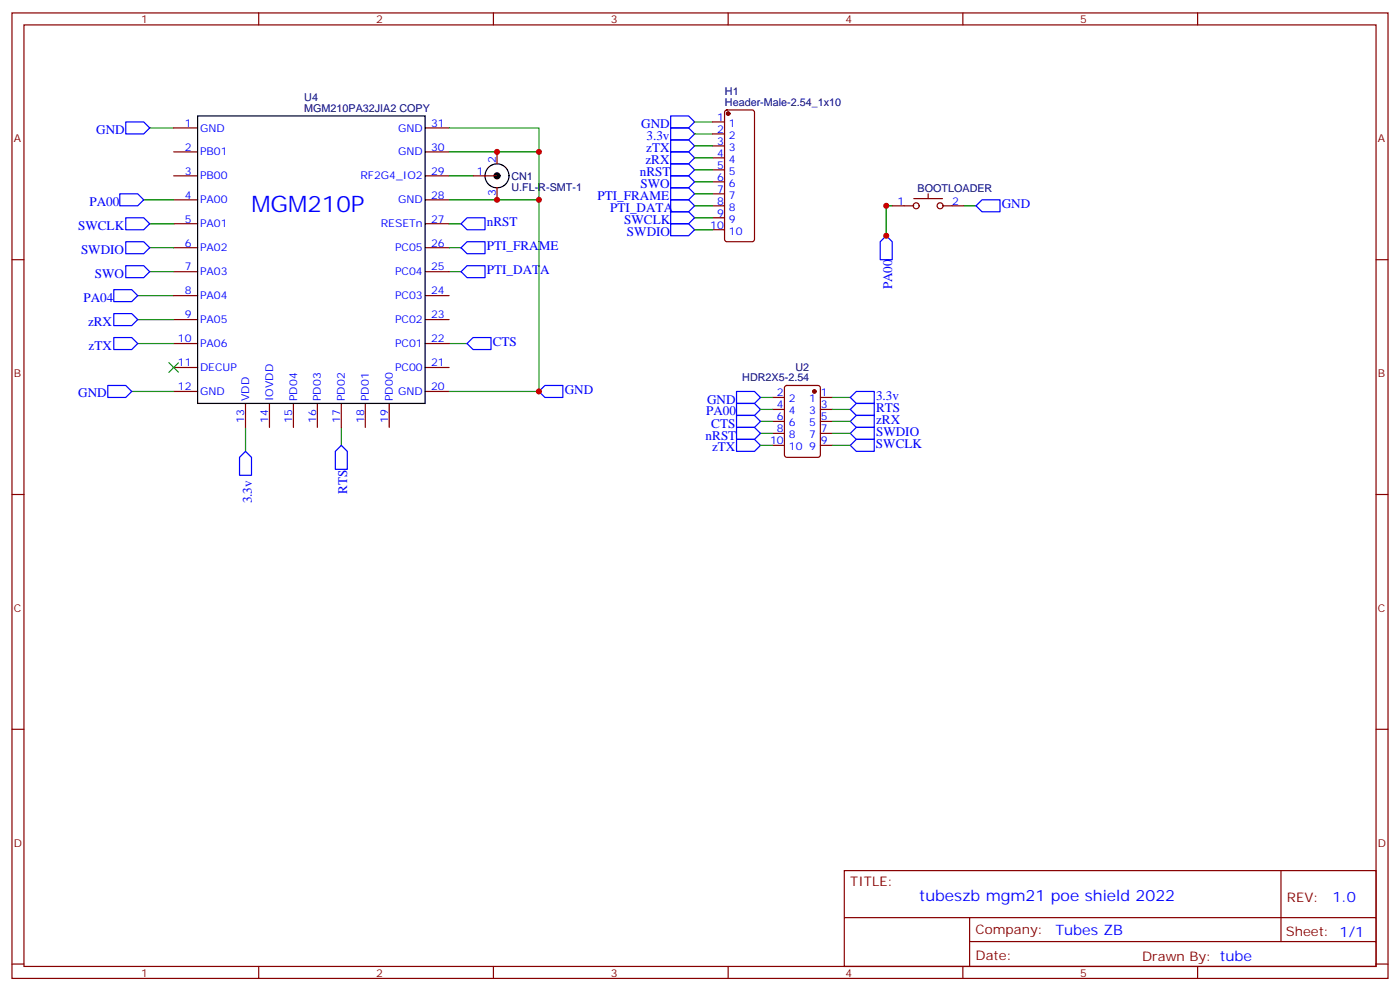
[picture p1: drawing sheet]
<svg xmlns="http://www.w3.org/2000/svg" width="412mm" height="292mm" viewBox="0 0 412 292" stroke-linecap="round" stroke-linejoin="round" font-family="sans-serif">
<g fill="none" stroke="#870000" stroke-width=".35">
<path d="M3.5 3.8h405.4v284.3h-405.4zM7.1 7.3h398.2v277.3h-398.2zM76.2 3.8v3.5M145.3 3.8v3.5M214.5 3.8v3.5M283.6 3.8v3.5M352.8 3.8v3.5M51.2 37.7h7M125.2 37.7h7.1M209.9 35.9h3.5M209.9 39.4h3.5M213.7 32.6l.4-.2h7.4l.7 .4v37.7l-.2 .5-.5 .2h-7.4l-.5-.2-.2-.5v-37.4z"/>
<path d="M51.2 44.7h7M51.2 51.8h7M51.2 58.8h7M125.2 44.7h7.1M125.2 51.8h7.1M125.2 58.8h7.1M139.3 51.8h3.6M146.4 44.7v3.6M146.4 55.3v3.5M209.9 43h3.5M209.9 46.5h3.5M209.9 50h3.5"/>
<path d="M209.9 53.6h3.5M209.9 57.1h3.5M269.2 58.5h8.4M273.4 57.1v1.4M3.5 76.5h3.6M51.2 65.9h7M51.2 73h7M125.2 65.9h7.1M125.2 73h7.1M209.9 60.6h3.5M209.9 64.1h3.5M209.9 67.7h3.5"/>
<path d="M262.8 60.6h6.4M277.6 60.6h6.4M405.3 76.5h3.6M51.2 80h7M51.2 87.1h7M51.2 94.1h7M125.2 80h7.1M125.2 87.1h7.1M125.2 94.1h7.1M51.2 101.2h7M51.2 108.2h7M51.2 115.3h7"/>
<path d="M72.3 118.8v7.1M79.4 118.8v7.1M86.4 118.8v7.1M93.5 118.8v7.1M100.5 118.8v7.1M107.6 118.8v7.1M114.7 118.8v7.1M125.2 101.2h7.1M125.2 108.2h7.1M125.2 115.3h7.1M227.5 117.1h3.6M231.3 113.7l.5-.2h9.1l.7 .5 .1 20-.5 .6-9.4 .1-.7-.5v-20z"/>
<path d="M241.7 117.1h3.5M227.5 131.2h3.6M227.5 120.6h3.6M227.5 127.6h3.6M227.5 124.1h3.6M241.7 131.2h3.5M241.7 120.6h3.5M241.7 127.6h3.5M241.7 124.1h3.5M3.5 145.6h3.6M405.3 145.6h3.6M3.5 214.8h3.6"/>
<path d="M405.3 214.8h3.6M248.7 256.4h156.6v28.2h-156.6zM377.3 256.4v20.9M248.7 270.2h156.5M285.6 277.3h119.6M285.6 270.2v14.2M3.5 283.9h3.6M76.2 284.6v3.5M145.3 284.6v3.5M214.5 284.6v3.5M283.6 284.6v3.5M352.8 284.6v3.5"/>
<path d="M405.3 283.9h3.6"/>
<circle cx="269.9" cy="60.6" r=".88"/>
<circle cx="276.9" cy="60.6" r=".88"/>
</g>
<g fill="#870000" stroke="#870000" stroke-width=".35">
<circle cx="239.9" cy="115.3" r=".53"/>
<circle cx="214.5" cy="33.4" r=".53"/>
</g>
<g fill="none" stroke="#008700" stroke-width=".35">
<path d="M44.1 37.7h7.1M132.3 37.7h26.4v77.6h-26.4M204.6 35.9h5.3M204.6 39.4h5.3M42.3 58.8h8.9M132.3 58.8h26.4M132.3 51.8h7M132.3 44.7h26.4M204.6 43h5.3M204.6 46.5h5.3M204.6 50h5.3M204.6 53.6h5.3"/>
<path d="M204.6 57.1h5.3M44.1 73h7.1M44.1 65.9h7.1M132.3 73h3.5M132.3 65.9h3.5M204.6 60.6h5.3M204.6 64.1h5.3M204.6 67.7h5.3M261.1 60.6v8.8v-8.8h1.7M284 60.6h3.5M40.6 87.1h10.6M40.6 94.1h10.6"/>
<path d="M44.1 80h7.1M132.3 80h3.5M38.8 115.3h12.4M40.6 101.2h10.6M132.3 101.2h5.3M224 117.1h3.5M245.2 117.1h5.3M72.3 125.9v7M100.5 125.9v5.3M224 131.2h3.5M224 124.1h3.5M224 120.6h3.5"/>
<path d="M224 127.6h3.5M245.2 131.2h5.3M245.2 124.1h5.3M245.2 120.6h5.3M245.2 127.6h5.3"/>
</g>
<g fill="none" stroke="#00f" stroke-width=".35">
<path d="M37 35.9h5.3l1.8 1.8-1.8 1.7h-5.3zM197.6 34.1h5.2l1.8 1.8-1.8 1.8h-5.2zM197.6 37.7h5.2l1.8 1.7-1.8 1.8h-5.2zM35.3 57.1h5.3l1.7 1.7-1.7 1.8h-5.3zM197.6 51.8h5.2l1.8 1.8-1.8 1.7h-5.2zM197.6 58.8h5.2l1.8 1.8-1.8 1.8h-5.2zM197.6 48.3h5.2l1.8 1.7-1.8 1.8h-5.2zM197.6 55.3h5.2l1.8 1.8-1.8 1.7h-5.2zM197.6 41.2h5.2l1.8 1.8-1.8 1.7h-5.2zM197.6 44.7h5.2l1.8 1.8-1.8 1.8h-5.2zM37 78.2h5.3l1.8 1.8-1.8 1.8h-5.3zM37 71.2h5.3l1.8 1.8-1.8 1.7h-5.3z"/>
<path d="M37 64.1h5.3l1.8 1.8-1.8 1.8h-5.3zM135.8 73l1.8-1.8h5.3v3.5h-5.3zM135.8 65.9l1.8-1.8h5.3v3.6h-5.3zM197.6 62.4h5.2l1.8 1.7-1.8 1.8h-5.2zM197.6 65.9h5.2l1.8 1.8-1.8 1.7h-5.2zM261.1 69.4l1.7 1.8v5.3h-3.5v-5.3zM287.5 60.6l1.8-1.8h5.3v3.6h-5.3zM33.5 85.3h5.3l1.8 1.8-1.8 1.7h-5.3zM33.5 92.4h5.3l1.8 1.7-1.8 1.8h-5.3zM33.5 99.4h5.3l1.8 1.8-1.8 1.7h-5.3zM135.8 80l1.8-1.8h5.3v3.6h-5.3zM31.7 113.5h5.3l1.8 1.8-1.8 1.8h-5.3z"/>
<path d="M137.6 101.2l1.7-1.8h5.3v3.5h-5.3zM158.7 115.3l1.8-1.8h5.3v3.6h-5.3zM217 115.3h5.2l1.8 1.8-1.8 1.7h-5.2zM217 118.8h5.2l1.8 1.8-1.8 1.7h-5.2zM250.5 117.1l1.7-1.8h5.3v3.5h-5.3zM70.6 134.7l1.7-1.8 1.8 1.8v5.3h-3.5zM100.5 131.2l1.8 1.7v5.3h-3.5v-5.3zM217 129.4h5.2l1.8 1.8-1.8 1.7h-5.2zM217 122.3h5.2l1.8 1.8-1.8 1.8h-5.2zM217 125.9h5.2l1.8 1.7-1.8 1.8h-5.2zM250.5 124.1l1.7-1.8h5.3v3.6h-5.3zM250.5 131.2l1.7-1.8h5.3v3.5h-5.3z"/>
<path d="M250.5 127.6l1.7-1.7h5.3v3.5h-5.3zM250.5 120.6l1.7-1.8h5.3v3.5h-5.3z"/>
</g>
<g fill="none" stroke="#000" stroke-width=".35">
<path d="M58.2 34.1h67v84.7h-67z"/>
<circle cx="146.4" cy="51.8" r="3.5"/>
</g>
<circle cx="146.4" cy="51.8" r=".88" fill="#000" stroke="#000" stroke-width=".35"/>
<path d="M142.9 51.8h3.5" fill="none" stroke="#600" stroke-width=".35"/>
<path d="M49.7 106.8l2.9 2.8M52.6 106.8l-2.9 2.8" fill="none" stroke="#3c3" stroke-width=".35"/>
<g fill="#c00">
<circle cx="146.4" cy="44.7" r=".88"/>
<circle cx="146.4" cy="58.8" r=".88"/>
<circle cx="158.8" cy="58.8" r=".88"/>
<circle cx="158.8" cy="44.7" r=".88"/>
<circle cx="158.8" cy="115.3" r=".88"/>
<circle cx="261.1" cy="60.6" r=".88"/>
<circle cx="261.1" cy="69.4" r=".88"/>
</g>
<text font-size="6.7" fill="#00f" x="74.1" y="62.4">MGM210P</text>
<text font-size="4.6" fill="#00f" x="270.8" y="265.4">tubeszb mgm21 poe shield 2022</text>
<g font-size="4.2" fill="#00f">
<text x="392.5" y="265.7">1.0</text>
<text x="310.9" y="275.2">Tubes ZB</text>
</g>
<g font-size="3.9" fill="#00f">
<text x="28.4" y="39.4">GND</text>
<text x="188.9" y="37.8">GND</text>
<text x="190.4" y="41.3">3.3v</text>
<text x="190.3" y="44.7">zTX</text>
<text x="188.5" y="51.9">nRST</text>
<text x="190.1" y="48.4">zRX</text>
<text x="176" y="58.8">PTI_FRAME</text>
<text x="188.7" y="55.4">SWO</text>
<text x="26.3" y="60.6">PA00</text>
<text x="179.8" y="62.3">PTI_DATA</text>
<text x="183.9" y="66">SWCLK</text>
<text x="295.1" y="61.3">GND</text>
<text x="23" y="67.7">SWCLK</text>
<text x="143.4" y="66.7">nRST</text>
<text x="184.7" y="69.5">SWDIO</text>
<text x="23.9" y="74.7">SWDIO</text>
<text x="143.4" y="73.6">PTI_FRAME</text>
<text x="27.9" y="81.8">SWO</text>
<text x="143.4" y="80.7">PTI_DATA</text>
<text x="24.6" y="88.8">PA04</text>
<text x="262.8" y="85.2" transform="rotate(-90 262.8 85.2)">PA00</text>
<text x="25.9" y="95.9">zRX</text>
<text x="145.2" y="101.9">CTS</text>
<text x="26.1" y="102.9">zTX</text>
<text x="23.1" y="117">GND</text>
<text x="166.3" y="116">GND</text>
<text x="208.3" y="119.1">GND</text>
<text x="258" y="117.9">3.3v</text>
<text x="208" y="122.3">PA00</text>
<text x="209.5" y="125.9">CTS</text>
<text x="258.1" y="121.3">RTS</text>
<text x="258.1" y="124.8">zRX</text>
<text x="207.9" y="129.5">nRST</text>
<text x="258" y="131.8">SWCLK</text>
<text x="258.1" y="128.3">SWDIO</text>
<text x="209.7" y="132.9">zTX</text>
<text x="74.1" y="148.3" transform="rotate(-90 74.1 148.3)">3.3v</text>
<text x="102.3" y="145.4" transform="rotate(-90 102.3 145.4)">RTS</text>
</g>
<g font-size="3.9" fill="#800">
<text x="250.5" y="261">TITLE:</text>
<text x="379.1" y="265.7">REV:</text>
<text x="287.4" y="275.2">Company:</text>
<text x="378.7" y="275.8">Sheet: 1/1</text>
<text x="287.4" y="282.9">Date:</text>
<text x="336.4" y="282.9">Drawn By: tube</text>
</g>
<g font-size="3.2" fill="#800">
<text x="41.6" y="6.8">1</text>
<text x="110.8" y="6.8">2</text>
<text x="179.9" y="6.8">3</text>
<text x="249.1" y="6.8">4</text>
<text x="318.2" y="6.8">5</text>
<text x="4.1" y="41.9">A</text>
<text x="405.9" y="41.9">A</text>
<text x="4.1" y="111.1">B</text>
<text x="405.9" y="111.1">B</text>
<text x="4.1" y="180.2">C</text>
<text x="405.9" y="180.2">C</text>
<text x="4.1" y="249.3">D</text>
<text x="405.9" y="249.3">D</text>
<text x="41.6" y="287.6">1</text>
<text x="110.8" y="287.6">2</text>
<text x="179.9" y="287.6">3</text>
<text x="249.1" y="287.6">4</text>
<text x="318.2" y="287.6">5</text>
</g>
<g font-size="3.2" fill="#000080">
<text x="89.6" y="29.7">U4</text>
<text x="213.6" y="27.9">H1</text>
<text x="89.6" y="32.9">MGM210PA32JIA2 COPY</text>
<text x="213.6" y="31.2">Header-Male-2.54_1x10</text>
<text x="150.6" y="52.9">CN1</text>
<text x="150.6" y="56.1">U.FL-R-SMT-1</text>
<text x="270.3" y="56.5">BOOTLOADER</text>
<text x="218.6" y="112.3">HDR2X5-2.54</text>
<text x="234.3" y="109.2">U2</text>
</g>
<g font-size="3.2" fill="#00f">
<text x="211.2" y="35.6">1</text>
<text x="54.4" y="37.3">1</text>
<text x="58.9" y="38.7">GND</text>
<text x="117.2" y="38.7">GND</text>
<text x="127" y="37.3">31</text>
<text x="211.2" y="39.1">2</text>
<text x="214.7" y="37.3">1</text>
<text x="214.7" y="40.9">2</text>
<text x="54.4" y="44.4">2</text>
<text x="58.9" y="45.8">PB01</text>
<text x="117.2" y="45.8">GND</text>
<text x="127" y="44.4">30</text>
<text x="146" y="47.9" transform="rotate(-90 146 47.9)">2</text>
<text x="211.2" y="42.6">3</text>
<text x="211.2" y="46.1">4</text>
<text x="214.7" y="44.4">3</text>
<text x="214.7" y="47.9">4</text>
<text x="54.4" y="51.4">3</text>
<text x="58.9" y="52.8">PB00</text>
<text x="106.1" y="52.8">RF2G4_IO2</text>
<text x="127" y="51.4">29</text>
<text x="140.5" y="51.4">1</text>
<text x="211.2" y="49.7">5</text>
<text x="211.2" y="53.2">6</text>
<text x="214.7" y="51.4">5</text>
<text x="54.4" y="58.5">4</text>
<text x="58.9" y="59.9">PA00</text>
<text x="117.2" y="59.9">GND</text>
<text x="127" y="58.5">28</text>
<text x="146" y="57.7" transform="rotate(-90 146 57.7)">3</text>
<text x="211.2" y="56.7">7</text>
<text x="214.7" y="55">6</text>
<text x="214.7" y="58.5">7</text>
<text x="54.4" y="65.5">5</text>
<text x="127" y="65.5">27</text>
<text x="211.2" y="60.3">8</text>
<text x="211.2" y="63.8">9</text>
<text x="214.7" y="62">8</text>
<text x="214.7" y="65.5">9</text>
<text x="264.3" y="60.3">1</text>
<text x="280.5" y="60.3">2</text>
<text x="58.9" y="67">PA01</text>
<text x="112.2" y="67">RESETn</text>
<text x="209.2" y="67.3">10</text>
<text x="214.7" y="69.1">10</text>
<text x="54.4" y="72.6">6</text>
<text x="58.9" y="74">PA02</text>
<text x="116.4" y="74">PC05</text>
<text x="127" y="72.6">26</text>
<text x="54.4" y="79.7">7</text>
<text x="58.9" y="81.1">PA03</text>
<text x="116.4" y="81.1">PC04</text>
<text x="127" y="79.7">25</text>
<text x="54.4" y="86.7">8</text>
<text x="58.9" y="88.1">PA04</text>
<text x="116.4" y="88.1">PC03</text>
<text x="127" y="86.7">24</text>
<text x="54.4" y="93.8">9</text>
<text x="58.9" y="95.2">PA05</text>
<text x="116.4" y="95.2">PC02</text>
<text x="127" y="93.8">23</text>
<text x="52.4" y="100.8">10</text>
<text x="127" y="100.8">22</text>
<text x="52.4" y="107.9">11</text>
<text x="58.9" y="102.2">PA06</text>
<text x="116.4" y="102.2">PC01</text>
<text x="127" y="107.9">21</text>
<text x="58.9" y="109.3">DECUP</text>
<text x="116.4" y="109.3">PC00</text>
<text x="52.4" y="114.9">12</text>
<text x="58.9" y="116.3">GND</text>
<text x="73.4" y="118.1" transform="rotate(-90 73.4 118.1)">VDD</text>
<text x="80.4" y="118.1" transform="rotate(-90 80.4 118.1)">IOVDD</text>
<text x="87.5" y="118.1" transform="rotate(-90 87.5 118.1)">PD04</text>
<text x="94.5" y="118.1" transform="rotate(-90 94.5 118.1)">PD03</text>
<text x="101.6" y="118.1" transform="rotate(-90 101.6 118.1)">PD02</text>
<text x="108.7" y="118.1" transform="rotate(-90 108.7 118.1)">PD01</text>
<text x="115.7" y="118.1" transform="rotate(-90 115.7 118.1)">PD00</text>
<text x="117.2" y="116.3">GND</text>
<text x="127" y="114.9">20</text>
<text x="228.9" y="116.7">2</text>
<text x="232.4" y="118.5">2</text>
<text x="238.3" y="118.5">1</text>
<text x="241.8" y="116.7">1</text>
<text x="72" y="124.6" transform="rotate(-90 72 124.6)">13</text>
<text x="79" y="124.6" transform="rotate(-90 79 124.6)">14</text>
<text x="86.1" y="124.6" transform="rotate(-90 86.1 124.6)">15</text>
<text x="93.1" y="124.6" transform="rotate(-90 93.1 124.6)">16</text>
<text x="100.2" y="124.6" transform="rotate(-90 100.2 124.6)">17</text>
<text x="107.2" y="124.6" transform="rotate(-90 107.2 124.6)">18</text>
<text x="114.3" y="124.6" transform="rotate(-90 114.3 124.6)">19</text>
<text x="228.9" y="123.8">6</text>
<text x="228.9" y="120.2">4</text>
<text x="232.4" y="125.5">6</text>
<text x="232.4" y="122">4</text>
<text x="238.3" y="122">3</text>
<text x="238.3" y="125.5">5</text>
<text x="241.8" y="120.2">3</text>
<text x="241.8" y="123.8">5</text>
<text x="226.9" y="130.8">10</text>
<text x="228.9" y="127.3">8</text>
<text x="232.4" y="129">8</text>
<text x="238.3" y="129">7</text>
<text x="241.8" y="127.3">7</text>
<text x="241.8" y="130.8">9</text>
<text x="232.4" y="132.6">10</text>
<text x="238.3" y="132.6">9</text>
</g>
</svg>
